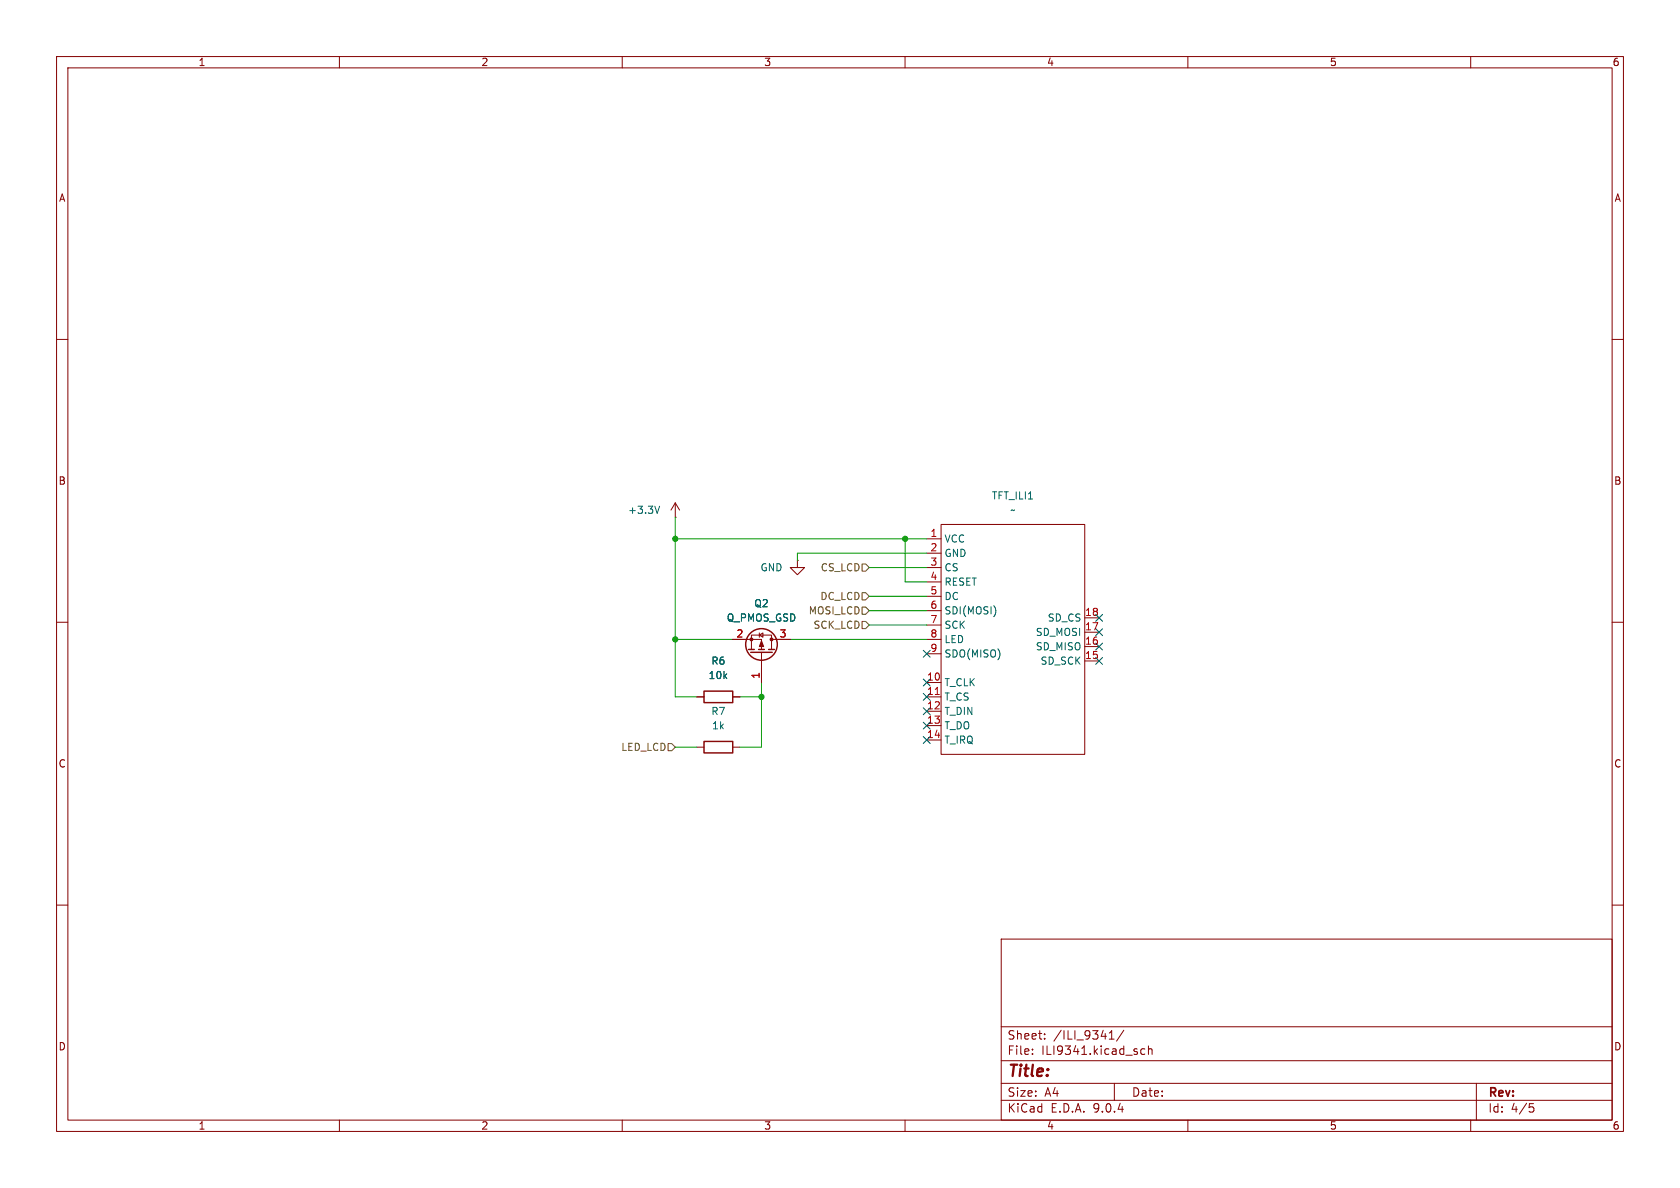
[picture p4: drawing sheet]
(kicad_sch
 (version 20250114)
 (generator "eeschema")
 (generator_version "9.0")
 (paper "A4")
 (lib_symbols
  (symbol "Device:R"
   (pin_numbers (hide yes))
   (pin_names
    (offset 0)) (exclude_from_sim no) (in_bom yes) (on_board yes)
   (property "Reference" "R" (at 2.032 0 90) (effects (font (size 1.27 1.27))))
   (property "Value" "R" (at 0 0 90) (effects (font (size 1.27 1.27))))
   (property "Footprint" "" (at -1.778 0 90) (effects (font (size 1.27 1.27)) (hide yes)))
   (property "Datasheet" "~" (at 0 0 0) (effects (font (size 1.27 1.27)) (hide yes)))
   (property "Description" "Resistor" (at 0 0 0) (effects (font (size 1.27 1.27)) (hide yes)))
   (symbol "R_0_1"
    (rectangle (start -1.016 -2.54) (end 1.016 2.54) (stroke (width 0.254) (type default)) (fill (type none))))
   (symbol "R_1_1"
    (pin passive line (at 0 3.81 270) (length 1.27) (name "~" (effects (font (size 1.27 1.27)))) (number "1" (effects (font (size 1.27 1.27)))))
    (pin passive line (at 0 -3.81 90) (length 1.27) (name "~" (effects (font (size 1.27 1.27)))) (number "2" (effects (font (size 1.27 1.27))))))
   (embedded_fonts no))
  (symbol "TOMD:ILI9341_TFT" (exclude_from_sim no) (in_bom yes) (on_board yes)
   (property "Reference" "TFT_ILI9341" (at 0 21.59 0) (effects (font (size 1.27 1.27))))
   (property "Value" "" (at 0 0 0) (effects (font (size 1.27 1.27))))
   (property "Footprint" "" (at 0 0 0) (effects (font (size 1.27 1.27)) (hide yes)))
   (property "Datasheet" "" (at 0 0 0) (effects (font (size 1.27 1.27)) (hide yes)))
   (property "Description" "" (at 0 0 0) (effects (font (size 1.27 1.27)) (hide yes)))
   (symbol "ILI9341_TFT_0_1"
    (rectangle (start -12.7 -20.32) (end 12.7 20.32) (stroke (width 0) (type default)) (fill (type none))))
   (symbol "ILI9341_TFT_1_1"
    (pin bidirectional line (at -15.24 3.81 0) (length 2.54) (name "SD_SCK" (effects (font (size 1.27 1.27)))) (number "15" (effects (font (size 1.27 1.27)))))
    (pin bidirectional line (at -15.24 1.27 0) (length 2.54) (name "SD_MISO" (effects (font (size 1.27 1.27)))) (number "16" (effects (font (size 1.27 1.27)))))
    (pin bidirectional line (at -15.24 -1.27 0) (length 2.54) (name "SD_MOSI" (effects (font (size 1.27 1.27)))) (number "17" (effects (font (size 1.27 1.27)))))
    (pin bidirectional line (at -15.24 -3.81 0) (length 2.54) (name "SD_CS" (effects (font (size 1.27 1.27)))) (number "18" (effects (font (size 1.27 1.27)))))
    (pin bidirectional line (at 15.24 17.78 180) (length 2.54) (name "T_IRQ" (effects (font (size 1.27 1.27)))) (number "14" (effects (font (size 1.27 1.27)))))
    (pin bidirectional line (at 15.24 15.24 180) (length 2.54) (name "T_DO" (effects (font (size 1.27 1.27)))) (number "13" (effects (font (size 1.27 1.27)))))
    (pin bidirectional line (at 15.24 12.7 180) (length 2.54) (name "T_DIN" (effects (font (size 1.27 1.27)))) (number "12" (effects (font (size 1.27 1.27)))))
    (pin bidirectional line (at 15.24 10.16 180) (length 2.54) (name "T_CS" (effects (font (size 1.27 1.27)))) (number "11" (effects (font (size 1.27 1.27)))))
    (pin bidirectional line (at 15.24 7.62 180) (length 2.54) (name "T_CLK" (effects (font (size 1.27 1.27)))) (number "10" (effects (font (size 1.27 1.27)))))
    (pin bidirectional line (at 15.24 2.54 180) (length 2.54) (name "SDO(MISO)" (effects (font (size 1.27 1.27)))) (number "9" (effects (font (size 1.27 1.27)))))
    (pin bidirectional line (at 15.24 0 180) (length 2.54) (name "LED" (effects (font (size 1.27 1.27)))) (number "8" (effects (font (size 1.27 1.27)))))
    (pin bidirectional line (at 15.24 -2.54 180) (length 2.54) (name "SCK" (effects (font (size 1.27 1.27)))) (number "7" (effects (font (size 1.27 1.27)))))
    (pin bidirectional line (at 15.24 -5.08 180) (length 2.54) (name "SDI(MOSI)" (effects (font (size 1.27 1.27)))) (number "6" (effects (font (size 1.27 1.27)))))
    (pin bidirectional line (at 15.24 -7.62 180) (length 2.54) (name "DC" (effects (font (size 1.27 1.27)))) (number "5" (effects (font (size 1.27 1.27)))))
    (pin bidirectional line (at 15.24 -10.16 180) (length 2.54) (name "RESET" (effects (font (size 1.27 1.27)))) (number "4" (effects (font (size 1.27 1.27)))))
    (pin bidirectional line (at 15.24 -12.7 180) (length 2.54) (name "CS" (effects (font (size 1.27 1.27)))) (number "3" (effects (font (size 1.27 1.27)))))
    (pin power_in line (at 15.24 -15.24 180) (length 2.54) (name "GND" (effects (font (size 1.27 1.27)))) (number "2" (effects (font (size 1.27 1.27)))))
    (pin power_in line (at 15.24 -17.78 180) (length 2.54) (name "VCC" (effects (font (size 1.27 1.27)))) (number "1" (effects (font (size 1.27 1.27))))))
   (embedded_fonts no))
  (symbol "Transistor_FET:Q_PMOS_GSD"
   (pin_names
    (offset 0) (hide yes)) (exclude_from_sim no) (in_bom yes) (on_board yes)
   (property "Reference" "Q" (at 5.08 1.905 0) (effects (font (size 1.27 1.27)) (justify left)))
   (property "Value" "Q_PMOS_GSD" (at 5.08 0 0) (effects (font (size 1.27 1.27)) (justify left)))
   (property "Footprint" "" (at 5.08 2.54 0) (effects (font (size 1.27 1.27)) (hide yes)))
   (property "Datasheet" "~" (at 0 0 0) (effects (font (size 1.27 1.27)) (hide yes)))
   (property "Description" "P-MOSFET transistor, gate/source/drain" (at 0 0 0) (effects (font (size 1.27 1.27)) (hide yes)))
   (symbol "Q_PMOS_GSD_0_1"
    (polyline (pts (xy 0.254 1.905) (xy 0.254 -1.905)) (stroke (width 0.254) (type default)) (fill (type none)))
    (polyline (pts (xy 0.254 0) (xy -2.54 0)) (stroke (width 0) (type default)) (fill (type none)))
    (polyline (pts (xy 0.762 2.286) (xy 0.762 1.27)) (stroke (width 0.254) (type default)) (fill (type none)))
    (polyline (pts (xy 0.762 1.778) (xy 3.302 1.778) (xy 3.302 -1.778) (xy 0.762 -1.778)) (stroke (width 0) (type default)) (fill (type none)))
    (polyline (pts (xy 0.762 0.508) (xy 0.762 -0.508)) (stroke (width 0.254) (type default)) (fill (type none)))
    (polyline (pts (xy 0.762 -1.27) (xy 0.762 -2.286)) (stroke (width 0.254) (type default)) (fill (type none)))
    (circle (center 1.651 0) (radius 2.794) (stroke (width 0.254) (type default)) (fill (type none)))
    (polyline (pts (xy 2.286 0) (xy 1.27 0.381) (xy 1.27 -0.381) (xy 2.286 0)) (stroke (width 0) (type default)) (fill (type outline)))
    (polyline (pts (xy 2.54 2.54) (xy 2.54 1.778)) (stroke (width 0) (type default)) (fill (type none)))
    (circle (center 2.54 1.778) (radius 0.254) (stroke (width 0) (type default)) (fill (type outline)))
    (circle (center 2.54 -1.778) (radius 0.254) (stroke (width 0) (type default)) (fill (type outline)))
    (polyline (pts (xy 2.54 -2.54) (xy 2.54 0) (xy 0.762 0)) (stroke (width 0) (type default)) (fill (type none)))
    (polyline (pts (xy 2.921 -0.381) (xy 3.683 -0.381)) (stroke (width 0) (type default)) (fill (type none)))
    (polyline (pts (xy 3.302 -0.381) (xy 2.921 0.254) (xy 3.683 0.254) (xy 3.302 -0.381)) (stroke (width 0) (type default)) (fill (type none))))
   (symbol "Q_PMOS_GSD_1_1"
    (pin input line (at -5.08 0 0) (length 2.54) (name "G" (effects (font (size 1.27 1.27)))) (number "1" (effects (font (size 1.27 1.27)))))
    (pin passive line (at 2.54 5.08 270) (length 2.54) (name "D" (effects (font (size 1.27 1.27)))) (number "3" (effects (font (size 1.27 1.27)))))
    (pin passive line (at 2.54 -5.08 90) (length 2.54) (name "S" (effects (font (size 1.27 1.27)))) (number "2" (effects (font (size 1.27 1.27))))))
   (embedded_fonts no))
  (symbol "power:+3.3V"
   (power)
   (pin_numbers (hide yes))
   (pin_names
    (offset 0) (hide yes)) (exclude_from_sim no) (in_bom yes) (on_board yes)
   (property "Reference" "#PWR" (at 0 -3.81 0) (effects (font (size 1.27 1.27)) (hide yes)))
   (property "Value" "+3.3V" (at 0 3.556 0) (effects (font (size 1.27 1.27))))
   (property "Footprint" "" (at 0 0 0) (effects (font (size 1.27 1.27)) (hide yes)))
   (property "Datasheet" "" (at 0 0 0) (effects (font (size 1.27 1.27)) (hide yes)))
   (property "Description" "Power symbol creates a global label with name \"+3.3V\"" (at 0 0 0) (effects (font (size 1.27 1.27)) (hide yes)))
   (symbol "+3.3V_0_1"
    (polyline (pts (xy -0.762 1.27) (xy 0 2.54)) (stroke (width 0) (type default)) (fill (type none)))
    (polyline (pts (xy 0 2.54) (xy 0.762 1.27)) (stroke (width 0) (type default)) (fill (type none)))
    (polyline (pts (xy 0 0) (xy 0 2.54)) (stroke (width 0) (type default)) (fill (type none))))
   (symbol "+3.3V_1_1"
    (pin power_in line (at 0 0 90) (length 0) (name "~" (effects (font (size 1.27 1.27)))) (number "1" (effects (font (size 1.27 1.27))))))
   (embedded_fonts no))
  (symbol "power:GND"
   (power)
   (pin_numbers (hide yes))
   (pin_names
    (offset 0) (hide yes)) (exclude_from_sim no) (in_bom yes) (on_board yes)
   (property "Reference" "#PWR" (at 0 -6.35 0) (effects (font (size 1.27 1.27)) (hide yes)))
   (property "Value" "GND" (at 0 -3.81 0) (effects (font (size 1.27 1.27))))
   (property "Footprint" "" (at 0 0 0) (effects (font (size 1.27 1.27)) (hide yes)))
   (property "Datasheet" "" (at 0 0 0) (effects (font (size 1.27 1.27)) (hide yes)))
   (property "Description" "Power symbol creates a global label with name \"GND\" , ground" (at 0 0 0) (effects (font (size 1.27 1.27)) (hide yes)))
   (symbol "GND_0_1"
    (polyline (pts (xy 0 0) (xy 0 -1.27) (xy 1.27 -1.27) (xy 0 -2.54) (xy -1.27 -1.27) (xy 0 -1.27)) (stroke (width 0) (type default)) (fill (type none))))
   (symbol "GND_1_1"
    (pin power_in line (at 0 0 270) (length 0) (name "~" (effects (font (size 1.27 1.27)))) (number "1" (effects (font (size 1.27 1.27))))))
   (embedded_fonts no)))
 (junction
  (at 134.62 123.19)
  (diameter 0)
  (color 0 0 0 0))
 (junction
  (at 119.38 113.03)
  (diameter 0)
  (color 0 0 0 0))
 (junction
  (at 119.38 95.25)
  (diameter 0)
  (color 0 0 0 0))
 (junction
  (at 160.02 95.25)
  (diameter 0)
  (color 0 0 0 0))
 (no_connect
  (at 194.31 114.3))
 (no_connect
  (at 163.83 115.57))
 (no_connect
  (at 194.31 116.84))
 (no_connect
  (at 163.83 125.73))
 (no_connect
  (at 194.31 111.76))
 (no_connect
  (at 163.83 128.27))
 (no_connect
  (at 194.31 109.22))
 (no_connect
  (at 163.83 123.19))
 (no_connect
  (at 163.83 130.81))
 (no_connect
  (at 163.83 120.65))
 (wire
  (pts (xy 123.19 132.08) (xy 119.38 132.08))
  (stroke (width 0) (type default)))
 (wire
  (pts (xy 140.97 97.79) (xy 140.97 99.06))
  (stroke (width 0) (type default)))
 (wire
  (pts (xy 160.02 95.25) (xy 119.38 95.25))
  (stroke (width 0) (type default)))
 (wire
  (pts (xy 119.38 113.03) (xy 129.54 113.03))
  (stroke (width 0) (type default)))
 (wire
  (pts (xy 130.81 132.08) (xy 134.62 132.08))
  (stroke (width 0) (type default)))
 (wire
  (pts (xy 163.83 110.49) (xy 153.67 110.49))
  (stroke (width 0) (type default)))
 (wire
  (pts (xy 163.83 105.41) (xy 153.67 105.41))
  (stroke (width 0) (type default)))
 (wire
  (pts (xy 163.83 95.25) (xy 160.02 95.25))
  (stroke (width 0) (type default)))
 (wire
  (pts (xy 163.83 100.33) (xy 153.67 100.33))
  (stroke (width 0) (type default)))
 (wire
  (pts (xy 134.62 132.08) (xy 134.62 123.19))
  (stroke (width 0) (type default)))
 (wire
  (pts (xy 163.83 102.87) (xy 160.02 102.87))
  (stroke (width 0) (type default)))
 (wire
  (pts (xy 119.38 113.03) (xy 119.38 123.19))
  (stroke (width 0) (type default)))
 (wire
  (pts (xy 163.83 97.79) (xy 140.97 97.79))
  (stroke (width 0) (type default)))
 (wire
  (pts (xy 119.38 95.25) (xy 119.38 113.03))
  (stroke (width 0) (type default)))
 (wire
  (pts (xy 163.83 107.95) (xy 153.67 107.95))
  (stroke (width 0) (type default)))
 (wire
  (pts (xy 134.62 123.19) (xy 134.62 120.65))
  (stroke (width 0) (type default)))
 (wire
  (pts (xy 119.38 91.44) (xy 119.38 95.25))
  (stroke (width 0) (type default)))
 (wire
  (pts (xy 160.02 102.87) (xy 160.02 95.25))
  (stroke (width 0) (type default)))
 (wire
  (pts (xy 119.38 123.19) (xy 123.19 123.19))
  (stroke (width 0) (type default)))
 (wire
  (pts (xy 130.81 123.19) (xy 134.62 123.19))
  (stroke (width 0) (type default)))
 (wire
  (pts (xy 163.83 113.03) (xy 139.7 113.03))
  (stroke (width 0) (type default)))
 (hierarchical_label "DC_LCD"
  (shape input)
  (at 153.67 105.41 180)
  (effects (font (size 1.27 1.27)) (justify right)))
 (hierarchical_label "LED_LCD"
  (shape input)
  (at 119.38 132.08 180)
  (effects (font (size 1.27 1.27)) (justify right)))
 (hierarchical_label "SCK_LCD"
  (shape input)
  (at 153.67 110.49 180)
  (effects (font (size 1.27 1.27)) (justify right)))
 (hierarchical_label "CS_LCD"
  (shape input)
  (at 153.67 100.33 180)
  (effects (font (size 1.27 1.27)) (justify right)))
 (hierarchical_label "MOSI_LCD"
  (shape input)
  (at 153.67 107.95 180)
  (effects (font (size 1.27 1.27)) (justify right)))
 (symbol
  (lib_id "TOMD:ILI9341_TFT")
  (at 179.07 113.03 180)
  (unit 1)
  (exclude_from_sim no)
  (in_bom yes)
  (on_board yes)
  (dnp no)
  (fields_autoplaced yes)
  (property "Reference" "TFT_ILI1" (at 179.07 87.63 0) (effects (font (size 1.27 1.27))))
  (property "Value" "~" (at 179.07 90.17 0) (effects (font (size 1.27 1.27))))
  (property "Footprint" "TOMD:ILI9341_TFT" (at 179.07 113.03 0) (effects (font (size 1.27 1.27)) (hide yes)))
  (property "Datasheet" "" (at 179.07 113.03 0) (effects (font (size 1.27 1.27)) (hide yes)))
  (property "Description" "" (at 179.07 113.03 0) (effects (font (size 1.27 1.27)) (hide yes)))
  (pin "15")
  (pin "5")
  (pin "4")
  (pin "16")
  (pin "9")
  (pin "17")
  (pin "11")
  (pin "3")
  (pin "14")
  (pin "13")
  (pin "18")
  (pin "8")
  (pin "6")
  (pin "12")
  (pin "10")
  (pin "7")
  (pin "2")
  (pin "1"))
 (symbol
  (lib_id "power:GND")
  (at 140.97 99.06 0)
  (unit 1)
  (exclude_from_sim no)
  (in_bom yes)
  (on_board yes)
  (dnp no)
  (fields_autoplaced yes)
  (property "Reference" "#PWR014" (at 140.97 105.41 0) (effects (font (size 1.27 1.27)) (hide yes)))
  (property "Value" "GND" (at 138.43 100.3299 0) (effects (font (size 1.27 1.27)) (justify right)))
  (property "Footprint" "" (at 140.97 99.06 0) (effects (font (size 1.27 1.27)) (hide yes)))
  (property "Datasheet" "" (at 140.97 99.06 0) (effects (font (size 1.27 1.27)) (hide yes)))
  (property "Description" "Power symbol creates a global label with name \"GND\" , ground" (at 140.97 99.06 0) (effects (font (size 1.27 1.27)) (hide yes)))
  (pin "1"))
 (symbol
  (lib_id "power:+3.3V")
  (at 119.38 91.44 0)
  (unit 1)
  (exclude_from_sim no)
  (in_bom yes)
  (on_board yes)
  (dnp no)
  (fields_autoplaced yes)
  (property "Reference" "#PWR013" (at 119.38 95.25 0) (effects (font (size 1.27 1.27)) (hide yes)))
  (property "Value" "+3.3V" (at 116.84 90.1699 0) (effects (font (size 1.27 1.27)) (justify right)))
  (property "Footprint" "" (at 119.38 91.44 0) (effects (font (size 1.27 1.27)) (hide yes)))
  (property "Datasheet" "" (at 119.38 91.44 0) (effects (font (size 1.27 1.27)) (hide yes)))
  (property "Description" "Power symbol creates a global label with name \"+3.3V\"" (at 119.38 91.44 0) (effects (font (size 1.27 1.27)) (hide yes)))
  (pin "1"))
 (symbol
  (lib_id "Device:R")
  (at 127 132.08 270)
  (mirror x)
  (unit 1)
  (exclude_from_sim no)
  (in_bom yes)
  (on_board yes)
  (dnp no)
  (fields_autoplaced yes)
  (property "Reference" "R7" (at 127 125.73 90) (effects (font (size 1.27 1.27))))
  (property "Value" "1k" (at 127 128.27 90) (effects (font (size 1.27 1.27))))
  (property "Footprint" "Resistor_SMD:R_0805_2012Metric_Pad1.20x1.40mm_HandSolder" (at 127 133.858 90) (effects (font (size 1.27 1.27)) (hide yes)))
  (property "Datasheet" "~" (at 127 132.08 0) (effects (font (size 1.27 1.27)) (hide yes)))
  (property "Description" "Resistor" (at 127 132.08 0) (effects (font (size 1.27 1.27)) (hide yes)))
  (pin "1")
  (pin "2"))
 (symbol
  (lib_id "Device:R")
  (at 127 123.19 270)
  (mirror x)
  (unit 1)
  (exclude_from_sim no)
  (in_bom yes)
  (on_board yes)
  (dnp no)
  (fields_autoplaced yes)
  (property "Reference" "R6" (at 127 116.84 90) (effects (font (size 1.27 1.27))))
  (property "Value" "10k" (at 127 119.38 90) (effects (font (size 1.27 1.27))))
  (property "Footprint" "Resistor_SMD:R_0805_2012Metric_Pad1.20x1.40mm_HandSolder" (at 127 124.968 90) (effects (font (size 1.27 1.27)) (hide yes)))
  (property "Datasheet" "~" (at 127 123.19 0) (effects (font (size 1.27 1.27)) (hide yes)))
  (property "Description" "Resistor" (at 127 123.19 0) (effects (font (size 1.27 1.27)) (hide yes)))
  (pin "2")
  (pin "1"))
 (symbol
  (lib_id "Transistor_FET:Q_PMOS_GSD")
  (at 134.62 115.57 270)
  (mirror x)
  (unit 1)
  (exclude_from_sim no)
  (in_bom yes)
  (on_board yes)
  (dnp no)
  (property "Reference" "Q2" (at 134.62 106.68 90) (effects (font (size 1.27 1.27))))
  (property "Value" "Q_PMOS_GSD" (at 134.62 109.22 90) (effects (font (size 1.27 1.27))))
  (property "Footprint" "Package_TO_SOT_SMD:SOT-23" (at 137.16 110.49 0) (effects (font (size 1.27 1.27)) (hide yes)))
  (property "Datasheet" "~" (at 134.62 115.57 0) (effects (font (size 1.27 1.27)) (hide yes)))
  (property "Description" "P-MOSFET transistor, gate/source/drain" (at 134.62 115.57 0) (effects (font (size 1.27 1.27)) (hide yes)))
  (pin "2")
  (pin "1")
  (pin "3")))
